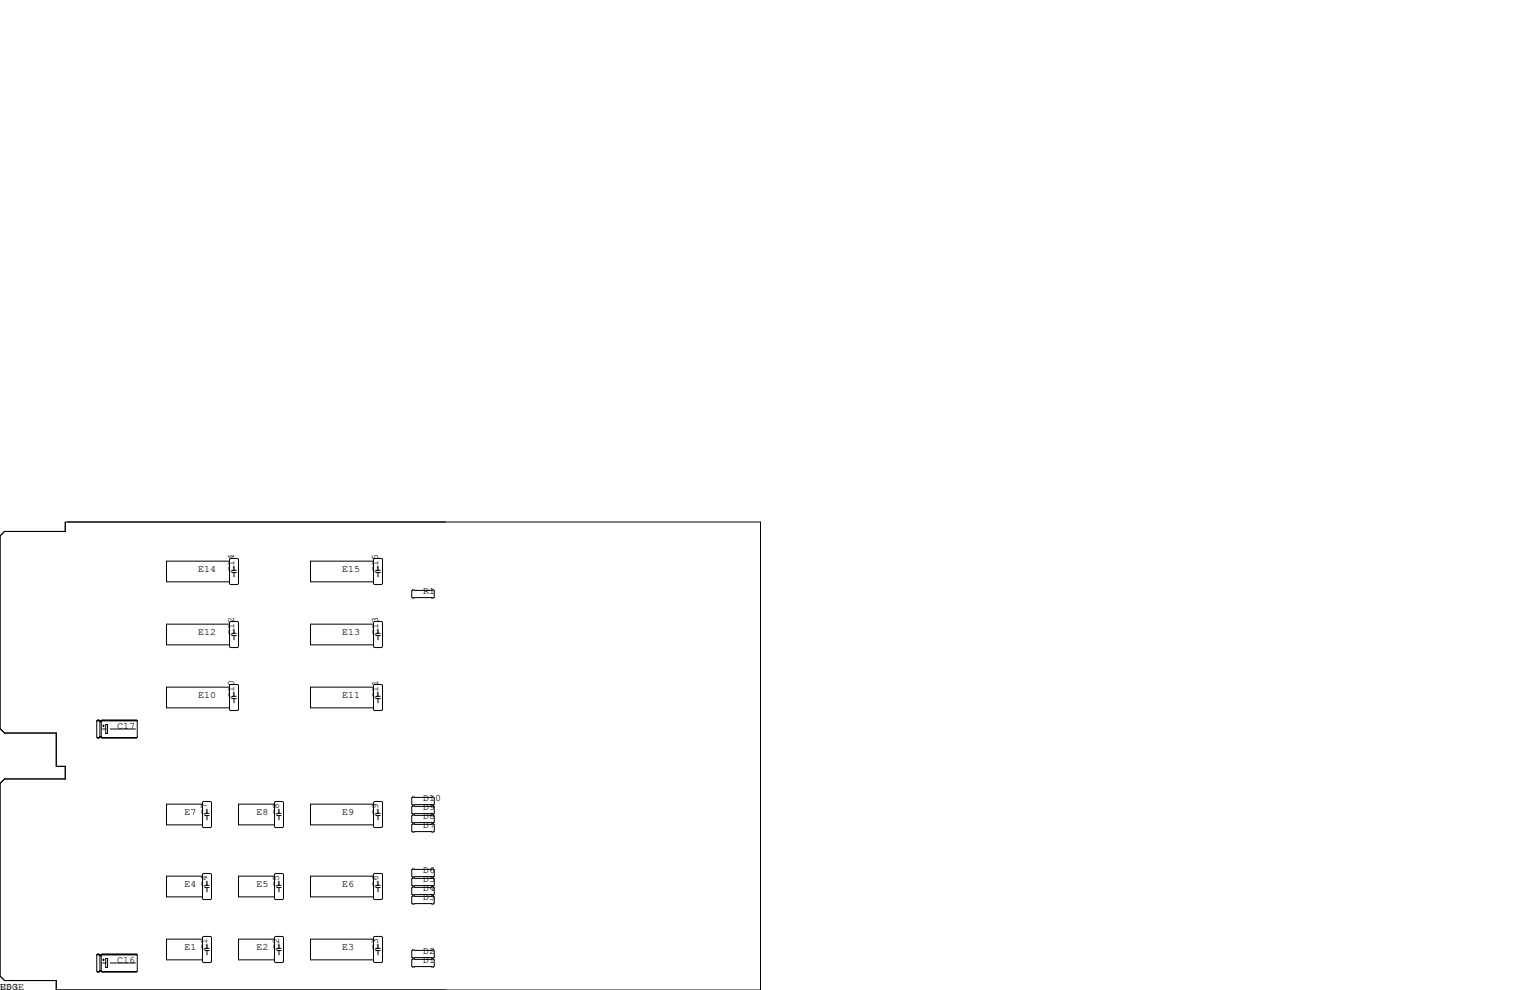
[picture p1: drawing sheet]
<svg xmlns="http://www.w3.org/2000/svg" width="432mm" height="279mm" viewBox="0 0 432 279" stroke-linecap="round" stroke-linejoin="round" font-family="sans-serif">
<g fill="none" stroke="#000" stroke-width=".28">
<path d="M0 151.3l1.3-1.3h17.1v-2.7h196.2v132.1h-198.7v-2.7h-14.6l-1.3-1.2v-54.4l1.3-1.3h17.1v-3.5h-2.5v-9.4h-14.6l-1.3-1.3zM64.8 158.4h-17.8v5.8h17.8M64.8 157.9l.2-.3h2.1l.2 .3v6.8l-.2 .3h-2.1l-.2-.3zM66 159.8v1.2M105.4 158.4h-17.8v5.8h17.8M105.4 157.9l.3-.3h2l.3 .3v6.8l-.3 .3h-2l-.3-.3zM106.7 159.8v1.2M64.8 176.1h-17.8v5.9h17.8M65 175.4h2.1l.2 .2v6.9l-.2 .3h-2.1l-.2-.3v-6.9zM65.4 179.4h1.3M65.4 178.7h1.3M65.4 161.6h1.3"/>
<path d="M65.4 161h1.3M66 161.6v1.2M66 177.5v1.2M66 179.4v1.2M105.4 176.1h-17.8v5.9h17.8M105.7 175.4h2l.3 .2v6.9l-.3 .3h-2l-.3-.3v-6.9zM106 179.4h1.3M106 178.7h1.3M106 161.6h1.3M106 161h1.3M106.7 161.6v1.2M106.7 177.5v1.2"/>
<path d="M106.7 179.4v1.2M116.2 166.8l.3-.3h5.8l.3 .3v1.7l-.3 .3h-5.8l-.3-.3zM64.8 193.9h-17.8v5.9h17.8M65 193.2h2.1l.2 .2v6.9l-.2 .2h-2.1l-.2-.2v-6.9zM65.4 197.2h1.3M65.4 196.5h1.3M66 195.3v1.2M66 197.2v1.2M105.4 193.9h-17.8v5.9h17.8M105.7 193.2h2l.3 .2v6.9l-.3 .2h-2l-.3-.2v-6.9zM106 197.2h1.3M106 196.5h1.3"/>
<path d="M106.7 195.3v1.2M106.7 197.2v1.2M27.3 203.5v4.5l.3 .3M27.3 203.5l.3-.3h.3l.3 .3v4.5M27.3 203.5h11.4M27.4 208.2h.7M27.6 203.3h.3M27.9 208.2l-.3 .1M28.2 203.7h.4M28.2 208l-.3 .3h-.3M28.2 208h.4M28.2 207.9h.4"/>
<path d="M28.3 203.6h.1M28.6 208l.2 .3M28.7 208.2h9.9M28.8 203.3h9.7M29 205.7h.8M29 204.9h.5M29.2 204.6v.5M29.8 204.5h.6v2.5h-.6zM31.1 205.7h7.1M38.5 208.2l-9.7 .1M38.7 203.5l-.2-.3h-9.7l-.2 .3v4.5M38.7 203.5v4.5l-.2 .3h-9.7"/>
<path d="M57.2 226.9h-10.2v5.9h10.2M57.4 226.2h2l.3 .2v6.9l-.3 .3h-2l-.2-.3v-6.9zM57.8 230.2h1.3M57.8 229.5h1.3M58.4 228.3v1.2M58.4 230.2v1.2M77.5 226.9h-10.2v5.9h10.2M77.7 226.2h2.1l.2 .2v6.9l-.2 .3h-2.1l-.2-.3v-6.9zM78.1 230.2h1.3M78.1 229.5h1.3M78.7 228.3v1.2M78.7 230.2v1.2"/>
<path d="M105.4 226.9h-17.8v5.9h17.8M105.7 226.2h2l.3 .2v6.9l-.3 .3h-2l-.3-.3v-6.9zM106 230.2h1.3M106 229.5h1.3M106.7 228.3v1.2M106.7 230.2v1.2M116.5 224.9h5.8l.3 .3v1.7l-.3 .3h-5.8l-.3-.3v-1.7zM116.5 227.5h5.8l.3 .2v1.8l-.3 .2h-5.8l-.3-.2v-1.8zM116.5 230h5.8l.3 .3v1.7l-.3 .3h-5.8l-.3-.3v-1.7zM116.5 232.5h5.8l.3 .3v1.8l-.3 .2h-5.8l-.3-.2v-1.8zM57.2 247.3h-10.2v5.8h10.2M57.2 246.8l.2-.3h2l.3 .3v6.8l-.3 .3h-2l-.2-.3z"/>
<path d="M57.8 250.5h1.3M57.8 249.9h1.3M58.4 248.7v1.2M58.4 250.5v1.2M77.5 246.8l.2-.3h2.1l.2 .3v6.8l-.2 .3h-2.1l-.2-.3zM77.5 247.3h-10.2v5.8h10.2M78.1 250.5h1.3M78.1 249.9h1.3M78.7 248.7v1.2M78.7 250.5v1.2M105.4 247.3h-17.8v5.8h17.8M105.4 246.8l.3-.3h2l.3 .3v6.8l-.3 .3h-2l-.3-.3z"/>
<path d="M106 250.5h1.3M106 249.9h1.3M106.7 248.7v1.2M106.7 250.5v1.2M116.2 253.1l.3-.2h5.8l.3 .2v1.8l-.3 .2h-5.8l-.3-.2zM116.2 245.5l.3-.3h5.8l.3 .3v1.8l-.3 .2h-5.8l-.3-.2zM116.2 248l.3-.2h5.8l.3 .2v1.8l-.3 .3h-5.8l-.3-.3zM116.2 250.6l.3-.3h5.8l.3 .3v1.7l-.3 .3h-5.8l-.3-.3zM27.3 269.5l.1 4.7M27.3 269.5l.3-.3h.3l.3 .3v4.6M27.3 269.5h11.4M27.4 274.2l.2 .1"/>
<path d="M27.4 274.2h.7M27.6 269.4h.3M27.9 274.3h-.3M28.2 269.7h.4M28.2 274.1l-.3 .2h-.3M28.2 274h.4M28.2 273.9h.4M28.3 269.6h.1M28.6 274.1l.1 .1M28.7 274.2h9.9M28.7 274.2l.1 .1M28.8 269.4h9.7"/>
<path d="M29 271.8h.8M29 270.9h.5M29.2 270.6v.5M29.8 270.5h.6v2.5h-.6zM31.1 271.8h7.1M38.5 274.3h-9.7M38.7 269.5l-.2-.3h-9.7l-.2 .3v4.6M38.7 269.5v4.6l-.2 .2h-9.7M57.2 265h-10.2v5.9h10.2M57.2 264.5l.2-.2h2l.3 .2v6.9l-.3 .3h-2l-.2-.3zM57.8 268.3h1.3M57.8 267.6h1.3"/>
<path d="M58.4 266.4v1.2M58.4 268.3v1.2M77.5 264.5l.2-.2h2.1l.2 .2v6.9l-.2 .3h-2.1l-.2-.3zM77.5 265h-10.2v5.9h10.2M78.1 268.3h1.3M78.1 267.6h1.3M78.7 266.4v1.2M78.7 268.3v1.2M105.4 265h-17.8v5.9h17.8M105.4 264.5l.3-.2h2l.3 .2v6.9l-.3 .3h-2l-.3-.3zM106 268.3h1.3M106 267.6h1.3"/>
<path d="M106.7 266.4v1.2M106.7 268.3v1.2M116.2 268.4l.3-.3h5.8l.3 .3v1.7l-.3 .3h-5.8l-.3-.3zM116.2 270.9l.3-.3h5.8l.3 .3v1.8l-.3 .2h-5.8l-.3-.2z"/>
</g>
<g font-size="2.8">
<text x="55.9" y="161.3">E14</text>
<text x="66" y="161.3" transform="rotate(-90 66 161.3)">C14</text>
<text x="96.5" y="161.3">E15</text>
<text x="106.7" y="161.3" transform="rotate(-90 106.7 161.3)">C15</text>
<text x="119.4" y="167.6">R1</text>
<text x="55.9" y="179.1">E12</text>
<text x="66" y="179.1" transform="rotate(-90 66 179.1)">C12</text>
<text x="96.5" y="179.1">E13</text>
<text x="106.7" y="179.1" transform="rotate(-90 106.7 179.1)">C13</text>
<text x="55.9" y="196.8">E10</text>
<text x="66" y="196.8" transform="rotate(-90 66 196.8)">C10</text>
<text x="96.5" y="196.8">E11</text>
<text x="106.7" y="196.8" transform="rotate(-90 106.7 196.8)">C11</text>
<text x="33" y="205.7">C17</text>
<text x="119.4" y="226.1">D10</text>
<text x="52.1" y="229.9">E7</text>
<text x="58.4" y="229.9" transform="rotate(-90 58.4 229.9)">C7</text>
<text x="72.4" y="229.9">E8</text>
<text x="78.7" y="229.9" transform="rotate(-90 78.7 229.9)">C8</text>
<text x="96.5" y="229.9">E9</text>
<text x="106.7" y="229.9" transform="rotate(-90 106.7 229.9)">C9</text>
<text x="119.4" y="228.6">D9</text>
<text x="119.4" y="231.1">D8</text>
<text x="119.4" y="233.7">D7</text>
<text x="52.1" y="250.2">E4</text>
<text x="58.4" y="250.2" transform="rotate(-90 58.4 250.2)">C4</text>
<text x="72.4" y="250.2">E5</text>
<text x="78.7" y="250.2" transform="rotate(-90 78.7 250.2)">C5</text>
<text x="96.5" y="250.2">E6</text>
<text x="106.7" y="250.2" transform="rotate(-90 106.7 250.2)">C6</text>
<text x="119.4" y="246.4">D6</text>
<text x="119.4" y="248.9">D5</text>
<text x="119.4" y="251.5">D4</text>
<text x="119.4" y="254">D3</text>
<text x="52.1" y="268">E1</text>
<text x="58.4" y="268" transform="rotate(-90 58.4 268)">C1</text>
<text x="72.4" y="268">E2</text>
<text x="78.7" y="268" transform="rotate(-90 78.7 268)">C2</text>
<text x="96.5" y="268">E3</text>
<text x="106.7" y="268" transform="rotate(-90 106.7 268)">C3</text>
<text x="119.4" y="269.2">D2</text>
<text x="33" y="271.8">C16</text>
<text x="119.4" y="271.8">D1</text>
<text x="0" y="279.4">EDGE</text>
<text x="0" y="279.4">U$3</text>
</g>
</svg>
